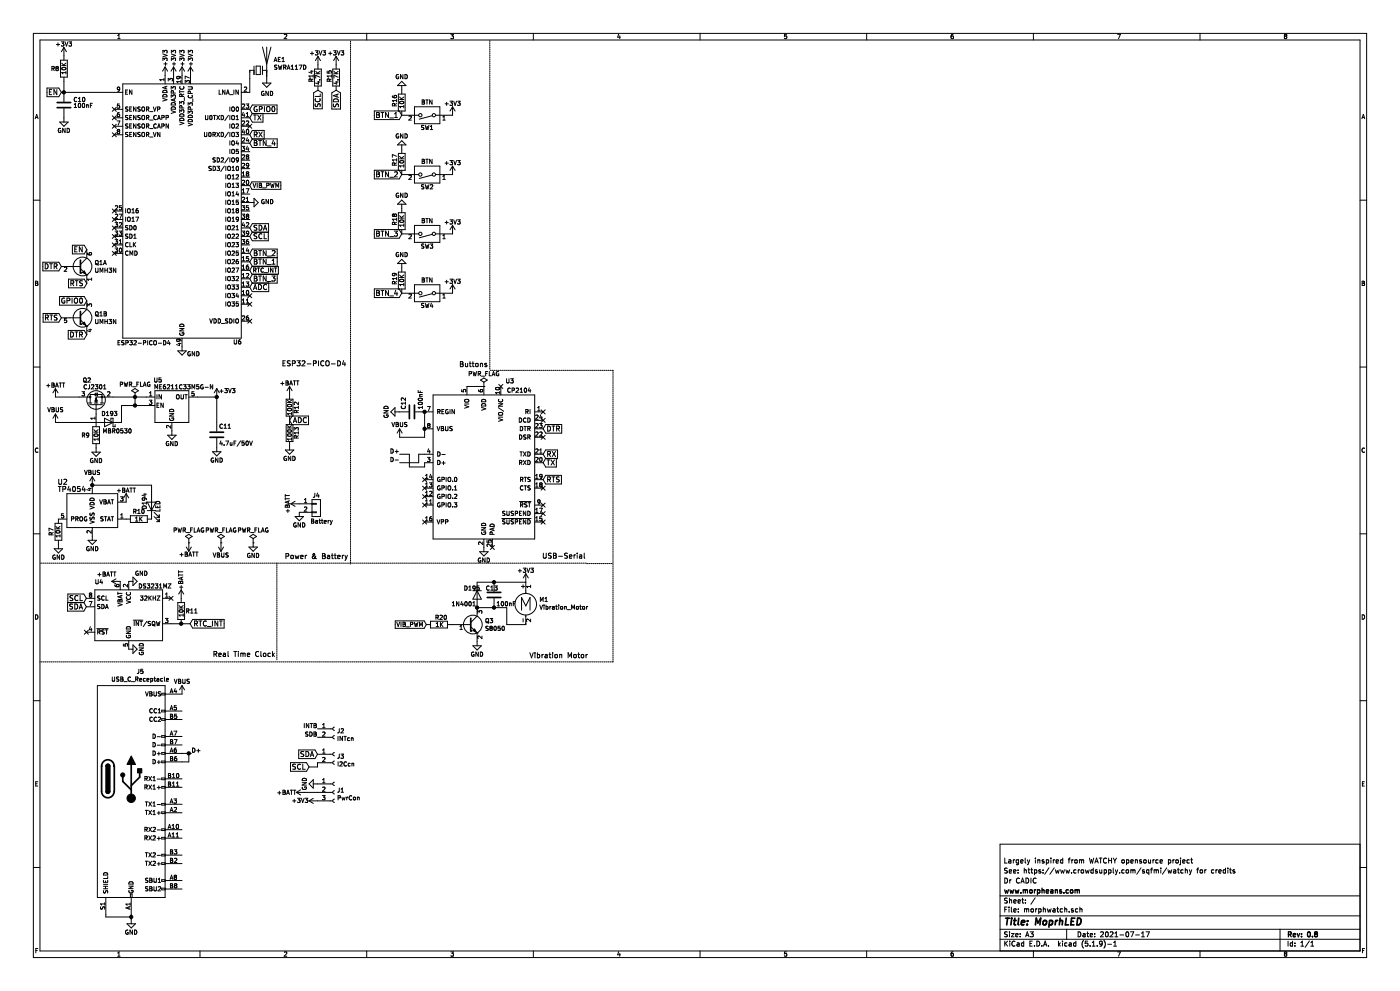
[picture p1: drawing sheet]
EESchema Schematic File Version 4
EELAYER 30 0
EELAYER END
$Descr A3 16535 11693
encoding utf-8
Sheet 1 1
Title "MoprhLED"
Date "2021-07-17"
Rev "0.8"
Comp "www.morpheans.com"
Comment1 "Dr CADIC"
Comment2 "See: https://www.crowdsupply.com/sqfmi/watchy for credits"
Comment3 "Largely inspired from WATCHY opensource project"
Comment4 ""
$EndDescr
$Comp
L power:GND #PWR036
U 1 1
P 2150 4090
F 0 "#PWR036" H 2150 3840 50  0001 C CNN
F 1 "GND" H 2285 4005 50  0000 C CNN
F 2 "" H 2150 4090 50  0001 C CNN
F 3 "" H 2150 4090 50  0001 C CNN
	1    2150 4090
	1    0    0    -1  
$EndComp
Text GLabel 2950 1390 2    60   Input ~ 0
TX
Text GLabel 2950 1590 2    60   Input ~ 0
RX
$Comp
L power:+3V3 #PWR01
U 1 1
P 755 660
F 0 "#PWR01" H 755 510 50  0001 C CNN
F 1 "+3V3" H 755 800 50  0000 C CNN
F 2 "" H 755 660 50  0001 C CNN
F 3 "" H 755 660 50  0001 C CNN
	1    755  660 
	1    0    0    -1  
$EndComp
$Comp
L Device:R R8
U 1 1
P 755 810
F 0 "R8" H 650 810 50  0000 C CNN
F 1 "10K" V 755 810 50  0000 C CNN
F 2 "Resistor_SMD:R_0603_1608Metric_Pad0.98x0.95mm_HandSolder" V 685 810 50  0001 C CNN
F 3 "" H 755 810 50  0001 C CNN
	1    755  810 
	1    0    0    -1  
$EndComp
Text GLabel 2950 2790 2    60   Input ~ 0
SCL
Text GLabel 2950 2690 2    60   Input ~ 0
SDA
Text GLabel 2950 1290 2    60   Input ~ 0
GPIO0
$Comp
L Device:C C10
U 1 1
P 755 1240
F 0 "C10" H 865 1305 50  0000 L CNN
F 1 "100nF" H 865 1235 50  0000 L CNN
F 2 "Capacitor_SMD:C_0603_1608Metric" H 793 1090 50  0001 C CNN
F 3 "" H 755 1240 50  0001 C CNN
	1    755  1240
	1    0    0    -1  
$EndComp
$Comp
L power:GND #PWR011
U 1 1
P 755 1390
F 0 "#PWR011" H 755 1140 50  0001 C CNN
F 1 "GND" H 755 1240 50  0000 C CNN
F 2 "" H 755 1390 50  0001 C CNN
F 3 "" H 755 1390 50  0001 C CNN
	1    755  1390
	1    0    0    -1  
$EndComp
$Comp
L Device:R R12
U 1 1
P 3420 4810
F 0 "R12" V 3500 4810 50  0000 C CNN
F 1 "100K" V 3420 4810 50  0000 C CNN
F 2 "Resistor_SMD:R_0603_1608Metric_Pad0.98x0.95mm_HandSolder" V 3350 4810 50  0001 C CNN
F 3 "" H 3420 4810 50  0001 C CNN
	1    3420 4810
	1    0    0    -1  
$EndComp
$Comp
L Device:R R13
U 1 1
P 3420 5110
F 0 "R13" V 3500 5110 50  0000 C CNN
F 1 "100K" V 3420 5110 50  0000 C CNN
F 2 "Resistor_SMD:R_0603_1608Metric_Pad0.98x0.95mm_HandSolder" V 3350 5110 50  0001 C CNN
F 3 "" H 3420 5110 50  0001 C CNN
	1    3420 5110
	1    0    0    -1  
$EndComp
Text GLabel 3420 4960 2    60   Input ~ 0
ADC
$Comp
L power:GND #PWR046
U 1 1
P 3420 5260
F 0 "#PWR046" H 3420 5010 50  0001 C CNN
F 1 "GND" H 3420 5110 50  0000 C CNN
F 2 "" H 3420 5260 50  0001 C CNN
F 3 "" H 3420 5260 50  0001 C CNN
	1    3420 5260
	1    0    0    -1  
$EndComp
$Comp
L power:+BATT #PWR037
U 1 1
P 3420 4660
F 0 "#PWR037" H 3420 4510 50  0001 C CNN
F 1 "+BATT" H 3420 4800 50  0000 C CNN
F 2 "" H 3420 4660 50  0001 C CNN
F 3 "" H 3420 4660 50  0001 C CNN
	1    3420 4660
	1    0    0    -1  
$EndComp
Text GLabel 725  3750 0    60   Input ~ 0
RTS
Text GLabel 1025 3950 0    60   Input ~ 0
DTR
Text GLabel 1025 3550 0    60   Input ~ 0
GPIO0
Text GLabel 1025 2945 0    60   Input ~ 0
EN
Text GLabel 1025 3345 0    60   Input ~ 0
RTS
Text GLabel 725  3145 0    60   Input ~ 0
DTR
$Comp
L power:+BATT #PWR038
U 1 1
P 655 4685
F 0 "#PWR038" H 655 4535 50  0001 C CNN
F 1 "+BATT" H 655 4825 50  0000 C CNN
F 2 "" H 655 4685 50  0001 C CNN
F 3 "" H 655 4685 50  0001 C CNN
	1    655  4685
	1    0    0    -1  
$EndComp
$Comp
L Transistor_FET:BSS83P Q2
U 1 1
P 1135 4785
F 0 "Q2" V 1430 4840 50  0000 L CNN
F 1 "CJ2301" V 1350 4655 50  0000 L CNN
F 2 "Package_TO_SOT_SMD:SOT-23" H 1335 4710 50  0001 L CIN
F 3 "" H 1135 4785 50  0001 L CNN
	1    1135 4785
	0    -1   -1   0   
$EndComp
$Comp
L power:VBUS #PWR043
U 1 1
P 655 4985
F 0 "#PWR043" H 655 4835 50  0001 C CNN
F 1 "VBUS" H 655 5135 50  0000 C CNN
F 2 "" H 655 4985 50  0001 C CNN
F 3 "" H 655 4985 50  0001 C CNN
	1    655  4985
	1    0    0    -1  
$EndComp
$Comp
L Device:R R9
U 1 1
P 1135 5135
F 0 "R9" H 1010 5135 50  0000 C CNN
F 1 "10K" V 1135 5135 50  0000 C CNN
F 2 "Resistor_SMD:R_0603_1608Metric_Pad0.98x0.95mm_HandSolder" V 1065 5135 50  0001 C CNN
F 3 "" H 1135 5135 50  0001 C CNN
	1    1135 5135
	1    0    0    -1  
$EndComp
$Comp
L power:GND #PWR048
U 1 1
P 1135 5285
F 0 "#PWR048" H 1135 5035 50  0001 C CNN
F 1 "GND" H 1135 5135 50  0000 C CNN
F 2 "" H 1135 5285 50  0001 C CNN
F 3 "" H 1135 5285 50  0001 C CNN
	1    1135 5285
	1    0    0    -1  
$EndComp
$Comp
L Device:D_Schottky D193
U 1 1
P 1285 4985
F 0 "D193" H 1275 4885 50  0000 C CNN
F 1 "MBR0530" H 1185 5090 50  0000 C CNN
F 2 "Diode_SMD:D_SOD-123" H 1285 4985 50  0001 C CNN
F 3 "" H 1285 4985 50  0001 C CNN
	1    1285 4985
	-1   0    0    1   
$EndComp
$Comp
L Regulator_Linear:TLV70033_SOT23-5 U5
U 1 1
P 2030 4785
F 0 "U5" H 1865 5085 50  0000 C CNN
F 1 "ME6211C33M5G-N" H 1815 5005 50  0000 L CNN
F 2 "Package_TO_SOT_SMD:SOT-23-5" H 2030 5110 50  0001 C CIN
F 3 "" H 2030 4835 50  0001 C CNN
	1    2030 4785
	1    0    0    -1  
$EndComp
$Comp
L Device:C C11
U 1 1
P 2560 5130
F 0 "C11" H 2585 5230 50  0000 L CNN
F 1 "4.7uF/50V" H 2585 5030 50  0000 L CNN
F 2 "Capacitor_SMD:C_0805_2012Metric" H 2598 4980 50  0001 C CNN
F 3 "" H 2560 5130 50  0001 C CNN
	1    2560 5130
	1    0    0    -1  
$EndComp
$Comp
L power:GND #PWR044
U 1 1
P 2030 5085
F 0 "#PWR044" H 2030 4835 50  0001 C CNN
F 1 "GND" H 2030 4935 50  0000 C CNN
F 2 "" H 2030 5085 50  0001 C CNN
F 3 "" H 2030 5085 50  0001 C CNN
	1    2030 5085
	1    0    0    -1  
$EndComp
$Comp
L power:+3V3 #PWR039
U 1 1
P 2560 4685
F 0 "#PWR039" H 2560 4535 50  0001 C CNN
F 1 "+3V3" H 2685 4760 50  0000 C CNN
F 2 "" H 2560 4685 50  0001 C CNN
F 3 "" H 2560 4685 50  0001 C CNN
	1    2560 4685
	1    0    0    -1  
$EndComp
$Comp
L power:GND #PWR047
U 1 1
P 2560 5280
F 0 "#PWR047" H 2560 5030 50  0001 C CNN
F 1 "GND" H 2560 5130 50  0000 C CNN
F 2 "" H 2560 5280 50  0001 C CNN
F 3 "" H 2560 5280 50  0001 C CNN
	1    2560 5280
	1    0    0    -1  
$EndComp
$Comp
L power:VBUS #PWR052
U 1 1
P 1090 5725
F 0 "#PWR052" H 1090 5575 50  0001 C CNN
F 1 "VBUS" H 1090 5875 50  0000 C CNN
F 2 "" H 1090 5725 50  0001 C CNN
F 3 "" H 1090 5725 50  0001 C CNN
	1    1090 5725
	1    0    0    -1  
$EndComp
$Comp
L Device:R R10
U 1 1
P 1640 6125
F 0 "R10" V 1550 6125 50  0000 C CNN
F 1 "1K" V 1640 6125 50  0000 C CNN
F 2 "Resistor_SMD:R_0603_1608Metric_Pad0.98x0.95mm_HandSolder" V 1570 6125 50  0001 C CNN
F 3 "" H 1640 6125 50  0001 C CNN
	1    1640 6125
	0    1    1    0   
$EndComp
$Comp
L Device:R R7
U 1 1
P 690 6275
F 0 "R7" V 770 6275 50  0000 C CNN
F 1 "10K" V 690 6275 50  0000 C CNN
F 2 "Resistor_SMD:R_0603_1608Metric_Pad0.98x0.95mm_HandSolder" V 620 6275 50  0001 C CNN
F 3 "" H 690 6275 50  0001 C CNN
	1    690  6275
	-1   0    0    1   
$EndComp
$Comp
L power:GND #PWR055
U 1 1
P 690 6425
F 0 "#PWR055" H 690 6175 50  0001 C CNN
F 1 "GND" H 690 6275 50  0000 C CNN
F 2 "" H 690 6425 50  0001 C CNN
F 3 "" H 690 6425 50  0001 C CNN
	1    690  6425
	1    0    0    -1  
$EndComp
$Comp
L power:+BATT #PWR053
U 1 1
P 1490 5925
F 0 "#PWR053" H 1490 5775 50  0001 C CNN
F 1 "+BATT" H 1490 6065 50  0000 C CNN
F 2 "" H 1490 5925 50  0001 C CNN
F 3 "" H 1490 5925 50  0001 C CNN
	1    1490 5925
	1    0    0    -1  
$EndComp
$Comp
L Connector_Generic:Conn_01x02 J4
U 1 1
P 3735 5945
F 0 "J4" H 3735 6045 50  0000 C CNN
F 1 "Battery" H 3800 5740 50  0000 C CNN
F 2 "27sharp:1.25T-2PWT (Molex 532610271)" H 3735 5945 50  0001 C CNN
F 3 "" H 3735 5945 50  0001 C CNN
	1    3735 5945
	1    0    0    -1  
$EndComp
$Comp
L power:+BATT #PWR054
U 1 1
P 3535 5945
F 0 "#PWR054" H 3535 5795 50  0001 C CNN
F 1 "+BATT" H 3535 6085 50  0000 C CNN
F 2 "" H 3535 5945 50  0001 C CNN
F 3 "" H 3535 5945 50  0001 C CNN
	1    3535 5945
	0    -1   -1   0   
$EndComp
$Comp
L power:GND #PWR056
U 1 1
P 3535 6045
F 0 "#PWR056" H 3535 5795 50  0001 C CNN
F 1 "GND" H 3535 5895 50  0000 C CNN
F 2 "" H 3535 6045 50  0001 C CNN
F 3 "" H 3535 6045 50  0001 C CNN
	1    3535 6045
	1    0    0    -1  
$EndComp
$Comp
L power:VBUS #PWR045
U 1 1
P 4720 5160
F 0 "#PWR045" H 4720 5010 50  0001 C CNN
F 1 "VBUS" H 4720 5310 50  0000 C CNN
F 2 "" H 4720 5160 50  0001 C CNN
F 3 "" H 4720 5160 50  0001 C CNN
	1    4720 5160
	1    0    0    -1  
$EndComp
$Comp
L power:GND #PWR050
U 1 1
P 1550 10850
F 0 "#PWR050" H 1550 10600 50  0001 C CNN
F 1 "GND" H 1550 10700 50  0000 C CNN
F 2 "" H 1550 10850 50  0001 C CNN
F 3 "" H 1550 10850 50  0001 C CNN
	1    1550 10850
	1    0    0    -1  
$EndComp
$Comp
L Interface_USB:CP2104 U3
U 1 1
P 5715 5460
F 0 "U3" H 6075 6425 50  0000 R CNN
F 1 "CP2104" H 6280 6315 50  0000 R CNN
F 2 "Package_DFN_QFN:QFN-24-1EP_4x4mm_P0.5mm_EP2.7x2.7mm" H 5865 4510 50  0001 L CNN
F 3 "" H 5165 6710 50  0001 C CNN
	1    5715 5460
	1    0    0    -1  
$EndComp
Text GLabel 6415 5460 2    60   Input ~ 0
TX
Text GLabel 6415 5360 2    60   Input ~ 0
RX
Text GLabel 6415 5060 2    60   Input ~ 0
DTR
Text GLabel 6415 5660 2    60   Input ~ 0
RTS
$Comp
L Device:C C12
U 1 1
P 4865 4860
F 0 "C12" H 4890 4960 50  0000 L CNN
F 1 "100nF" H 4890 4760 50  0000 L CNN
F 2 "Capacitor_SMD:C_0603_1608Metric" H 4903 4710 50  0001 C CNN
F 3 "" H 4865 4860 50  0001 C CNN
	1    4865 4860
	0    -1   -1   0   
$EndComp
$Comp
L power:GND #PWR042
U 1 1
P 4715 4860
F 0 "#PWR042" H 4715 4610 50  0001 C CNN
F 1 "GND" H 4715 4710 50  0000 C CNN
F 2 "" H 4715 4860 50  0001 C CNN
F 3 "" H 4715 4860 50  0001 C CNN
	1    4715 4860
	0    1    1    0   
$EndComp
$Comp
L power:GND #PWR060
U 1 1
P 5715 6460
F 0 "#PWR060" H 5715 6210 50  0001 C CNN
F 1 "GND" H 5715 6310 50  0000 C CNN
F 2 "" H 5715 6460 50  0001 C CNN
F 3 "" H 5715 6460 50  0001 C CNN
	1    5715 6460
	1    0    0    -1  
$EndComp
NoConn ~ 5015 5660
NoConn ~ 5015 5760
NoConn ~ 5015 5860
NoConn ~ 5015 5960
NoConn ~ 5015 6160
NoConn ~ 6415 4860
NoConn ~ 6415 4960
NoConn ~ 6415 5160
NoConn ~ 6415 5760
NoConn ~ 6415 5960
NoConn ~ 6415 6060
NoConn ~ 6415 6160
NoConn ~ 5915 4560
Text GLabel 2245 7360 2    60   Input ~ 0
RTC_INT
Text GLabel 1020 7160 0    60   Input ~ 0
SDA
Text Notes 3325 4330 0    60   ~ 0
ESP32-PICO-D4
Text Notes 3360 6605 0    60   ~ 0
Power & Battery
Text Notes 2510 7760 0    60   ~ 0
Real Time Clock
Text Notes 6400 6600 0    60   ~ 0
USB-Serial
Wire Wire Line
	5015 5160 4720 5160
Wire Wire Line
	5015 5510 5015 5460
Wire Wire Line
	4835 5510 5015 5510
Wire Wire Line
	4835 5360 4835 5510
Wire Wire Line
	4720 5360 4835 5360
Wire Wire Line
	4945 5360 5015 5360
Wire Wire Line
	4945 5460 4945 5360
Wire Wire Line
	4720 5460 4945 5460
Wire Notes Line
	480  6645 6935 6645
Connection ~ 1595 4785
Connection ~ 1595 4685
Wire Wire Line
	1435 4785 1595 4785
Wire Wire Line
	1595 4685 1595 4785
Wire Wire Line
	1435 4985 1435 4785
Wire Wire Line
	1335 4685 1595 4685
Wire Wire Line
	1135 4985 655  4985
Wire Wire Line
	655  4685 935  4685
Wire Notes Line
	4140 485  4140 6655
Text GLabel 4745 1360 0    60   Input ~ 0
BTN_1
Text GLabel 4745 2060 0    60   Input ~ 0
BTN_2
Text GLabel 4745 2760 0    60   Input ~ 0
BTN_3
$Comp
L power:GND #PWR09
U 1 1
P 4745 1060
F 0 "#PWR09" H 4745 810 50  0001 C CNN
F 1 "GND" H 4745 910 50  0000 C CNN
F 2 "" H 4745 1060 50  0001 C CNN
F 3 "" H 4745 1060 50  0001 C CNN
	1    4745 1060
	-1   0    0    1   
$EndComp
Text Notes 5420 4340 0    60   ~ 0
Buttons
$Comp
L power:PWR_FLAG #FLG01
U 1 1
P 5715 4560
F 0 "#FLG01" H 5715 4635 50  0001 C CNN
F 1 "PWR_FLAG" H 5715 4710 50  0000 C CNN
F 2 "" H 5715 4560 50  0001 C CNN
F 3 "" H 5715 4560 50  0001 C CNN
	1    5715 4560
	1    0    0    -1  
$EndComp
$Comp
L power:PWR_FLAG #FLG02
U 1 1
P 1595 4685
F 0 "#FLG02" H 1595 4760 50  0001 C CNN
F 1 "PWR_FLAG" H 1595 4835 50  0000 C CNN
F 2 "" H 1595 4685 50  0001 C CNN
F 3 "" H 1595 4685 50  0001 C CNN
	1    1595 4685
	1    0    0    -1  
$EndComp
NoConn ~ 5815 6460
Wire Wire Line
	1595 4785 1730 4785
Wire Wire Line
	1595 4685 1730 4685
Text GLabel 4745 3460 0    60   Input ~ 0
BTN_4
Text GLabel 1020 7060 0    60   Input ~ 0
SCL
$Comp
L power:GND #PWR064
U 1 1
P 1520 7660
F 0 "#PWR064" H 1520 7410 50  0001 C CNN
F 1 "GND" H 1520 7510 50  0000 C CNN
F 2 "" H 1520 7660 50  0001 C CNN
F 3 "" H 1520 7660 50  0001 C CNN
	1    1520 7660
	0    -1   -1   0   
$EndComp
$Comp
L power:+BATT #PWR061
U 1 1
P 1420 6860
F 0 "#PWR061" H 1420 6710 50  0001 C CNN
F 1 "+BATT" V 1500 7020 50  0000 C CNN
F 2 "" H 1420 6860 50  0001 C CNN
F 3 "" H 1420 6860 50  0001 C CNN
	1    1420 6860
	0    -1   -1   0   
$EndComp
$Comp
L Device:R R16
U 1 1
P 4745 1210
F 0 "R16" V 4660 1155 50  0000 L CNN
F 1 "10K" V 4745 1135 50  0000 L CNN
F 2 "Resistor_SMD:R_0603_1608Metric_Pad0.98x0.95mm_HandSolder" V 4675 1210 50  0001 C CNN
F 3 "~" H 4745 1210 50  0001 C CNN
	1    4745 1210
	1    0    0    -1  
$EndComp
$Comp
L Switch:SW_DIP_x01 SW2
U 1 1
P 5045 2060
F 0 "SW2" H 5045 2210 50  0000 C CNN
F 1 "BTN" H 5045 1910 50  0000 C CNN
F 2 "morphwatch:K2-1114SA-A4SW-06" H 5045 2060 50  0001 C CNN
F 3 "" H 5045 2060 50  0001 C CNN
	1    5045 2060
	-1   0    0    1   
$EndComp
$Comp
L power:GND #PWR015
U 1 1
P 4745 1760
F 0 "#PWR015" H 4745 1510 50  0001 C CNN
F 1 "GND" H 4745 1610 50  0000 C CNN
F 2 "" H 4745 1760 50  0001 C CNN
F 3 "" H 4745 1760 50  0001 C CNN
	1    4745 1760
	-1   0    0    1   
$EndComp
$Comp
L Device:R R17
U 1 1
P 4745 1910
F 0 "R17" V 4660 1855 50  0000 L CNN
F 1 "10K" V 4745 1835 50  0000 L CNN
F 2 "Resistor_SMD:R_0603_1608Metric_Pad0.98x0.95mm_HandSolder" V 4675 1910 50  0001 C CNN
F 3 "~" H 4745 1910 50  0001 C CNN
	1    4745 1910
	1    0    0    -1  
$EndComp
$Comp
L power:+3V3 #PWR017
U 1 1
P 5345 2060
F 0 "#PWR017" H 5345 1910 50  0001 C CNN
F 1 "+3V3" H 5345 2200 50  0000 C CNN
F 2 "" H 5345 2060 50  0001 C CNN
F 3 "" H 5345 2060 50  0001 C CNN
	1    5345 2060
	1    0    0    -1  
$EndComp
$Comp
L Switch:SW_DIP_x01 SW3
U 1 1
P 5045 2760
F 0 "SW3" H 5045 2910 50  0000 C CNN
F 1 "BTN" H 5045 2610 50  0000 C CNN
F 2 "morphwatch:K2-1114SA-A4SW-06" H 5045 2760 50  0001 C CNN
F 3 "" H 5045 2760 50  0001 C CNN
	1    5045 2760
	-1   0    0    1   
$EndComp
$Comp
L power:GND #PWR022
U 1 1
P 4745 2460
F 0 "#PWR022" H 4745 2210 50  0001 C CNN
F 1 "GND" H 4745 2310 50  0000 C CNN
F 2 "" H 4745 2460 50  0001 C CNN
F 3 "" H 4745 2460 50  0001 C CNN
	1    4745 2460
	-1   0    0    1   
$EndComp
$Comp
L Device:R R18
U 1 1
P 4745 2610
F 0 "R18" V 4660 2555 50  0000 L CNN
F 1 "10K" V 4745 2535 50  0000 L CNN
F 2 "Resistor_SMD:R_0603_1608Metric_Pad0.98x0.95mm_HandSolder" V 4675 2610 50  0001 C CNN
F 3 "~" H 4745 2610 50  0001 C CNN
	1    4745 2610
	1    0    0    -1  
$EndComp
$Comp
L power:+3V3 #PWR027
U 1 1
P 5345 2760
F 0 "#PWR027" H 5345 2610 50  0001 C CNN
F 1 "+3V3" H 5345 2900 50  0000 C CNN
F 2 "" H 5345 2760 50  0001 C CNN
F 3 "" H 5345 2760 50  0001 C CNN
	1    5345 2760
	1    0    0    -1  
$EndComp
$Comp
L Switch:SW_DIP_x01 SW4
U 1 1
P 5045 3460
F 0 "SW4" H 5045 3610 50  0000 C CNN
F 1 "BTN" H 5045 3310 50  0000 C CNN
F 2 "morphwatch:K2-1114SA-A4SW-06" H 5045 3460 50  0001 C CNN
F 3 "" H 5045 3460 50  0001 C CNN
	1    5045 3460
	-1   0    0    1   
$EndComp
$Comp
L power:GND #PWR033
U 1 1
P 4745 3160
F 0 "#PWR033" H 4745 2910 50  0001 C CNN
F 1 "GND" H 4745 3010 50  0000 C CNN
F 2 "" H 4745 3160 50  0001 C CNN
F 3 "" H 4745 3160 50  0001 C CNN
	1    4745 3160
	-1   0    0    1   
$EndComp
$Comp
L Device:R R19
U 1 1
P 4745 3310
F 0 "R19" V 4660 3255 50  0000 L CNN
F 1 "10K" V 4745 3235 50  0000 L CNN
F 2 "Resistor_SMD:R_0603_1608Metric_Pad0.98x0.95mm_HandSolder" V 4675 3310 50  0001 C CNN
F 3 "~" H 4745 3310 50  0001 C CNN
	1    4745 3310
	1    0    0    -1  
$EndComp
$Comp
L power:+3V3 #PWR035
U 1 1
P 5345 3460
F 0 "#PWR035" H 5345 3310 50  0001 C CNN
F 1 "+3V3" H 5345 3600 50  0000 C CNN
F 2 "" H 5345 3460 50  0001 C CNN
F 3 "" H 5345 3460 50  0001 C CNN
	1    5345 3460
	1    0    0    -1  
$EndComp
$Comp
L Device:R R14
U 1 1
P 3755 915
F 0 "R14" V 3675 855 50  0000 L CNN
F 1 "4.7K" V 3755 825 50  0000 L CNN
F 2 "Resistor_SMD:R_0603_1608Metric_Pad0.98x0.95mm_HandSolder" V 3685 915 50  0001 C CNN
F 3 "~" H 3755 915 50  0001 C CNN
	1    3755 915 
	1    0    0    -1  
$EndComp
$Comp
L power:+3V3 #PWR02
U 1 1
P 3755 765
F 0 "#PWR02" H 3755 615 50  0001 C CNN
F 1 "+3V3" H 3755 905 50  0000 C CNN
F 2 "" H 3755 765 50  0001 C CNN
F 3 "" H 3755 765 50  0001 C CNN
	1    3755 765 
	1    0    0    -1  
$EndComp
$Comp
L Device:R R15
U 1 1
P 3970 915
F 0 "R15" V 3890 855 50  0000 L CNN
F 1 "4.7K" V 3970 825 50  0000 L CNN
F 2 "Resistor_SMD:R_0603_1608Metric_Pad0.98x0.95mm_HandSolder" V 3900 915 50  0001 C CNN
F 3 "~" H 3970 915 50  0001 C CNN
	1    3970 915 
	1    0    0    -1  
$EndComp
$Comp
L power:+3V3 #PWR03
U 1 1
P 3970 765
F 0 "#PWR03" H 3970 615 50  0001 C CNN
F 1 "+3V3" H 3970 905 50  0000 C CNN
F 2 "" H 3970 765 50  0001 C CNN
F 3 "" H 3970 765 50  0001 C CNN
	1    3970 765 
	1    0    0    -1  
$EndComp
$Comp
L power:+3V3 #PWR05
U 1 1
P 2050 890
F 0 "#PWR05" H 2050 740 50  0001 C CNN
F 1 "+3V3" V 2050 1095 50  0000 C CNN
F 2 "" H 2050 890 50  0001 C CNN
F 3 "" H 2050 890 50  0001 C CNN
	1    2050 890 
	1    0    0    -1  
$EndComp
Text GLabel 3755 1065 3    60   Input ~ 0
SCL
Text GLabel 3970 1065 3    60   Input ~ 0
SDA
$Comp
L Device:Q_NPN_BEC Q3
U 1 1
P 5535 7370
F 0 "Q3" H 5726 7416 50  0000 L CNN
F 1 "S8050" H 5726 7325 50  0000 L CNN
F 2 "Package_TO_SOT_SMD:SOT-23" H 5735 7470 50  0001 C CNN
F 3 "~" H 5535 7370 50  0001 C CNN
	1    5535 7370
	1    0    0    -1  
$EndComp
$Comp
L Device:R R20
U 1 1
P 5185 7370
F 0 "R20" V 5100 7320 50  0000 L CNN
F 1 "1K" V 5185 7325 50  0000 L CNN
F 2 "Resistor_SMD:R_0603_1608Metric_Pad0.98x0.95mm_HandSolder" V 5115 7370 50  0001 C CNN
F 3 "~" H 5185 7370 50  0001 C CNN
	1    5185 7370
	0    1    1    0   
$EndComp
Text GLabel 5035 7370 0    50   Input ~ 0
VIB_PWM
$Comp
L power:GND #PWR063
U 1 1
P 5635 7570
F 0 "#PWR063" H 5635 7320 50  0001 C CNN
F 1 "GND" H 5635 7420 50  0000 C CNN
F 2 "" H 5635 7570 50  0001 C CNN
F 3 "" H 5635 7570 50  0001 C CNN
	1    5635 7570
	1    0    0    -1  
$EndComp
$Comp
L Diode:1N4001 D195
U 1 1
P 5635 7020
F 0 "D195" V 5555 6860 50  0000 L CNN
F 1 "1N4001" V 5740 6715 50  0000 L CNN
F 2 "Diode_SMD:D_SOD-123F" H 5635 6845 50  0001 C CNN
F 3 "http://www.vishay.com/docs/88503/1n4001.pdf" H 5635 7020 50  0001 C CNN
	1    5635 7020
	0    1    1    0   
$EndComp
$Comp
L Motor:Motor_DC M1
U 1 1
P 6210 7070
F 0 "M1" H 6368 7066 50  0000 L CNN
F 1 "Vibration_Motor" H 6368 6975 50  0000 L CNN
F 2 "Connector_PinHeader_2.00mm:PinHeader_1x02_P2.00mm_Vertical" H 6210 6980 50  0001 C CNN
F 3 "~" H 6210 6980 50  0001 C CNN
	1    6210 7070
	1    0    0    -1  
$EndComp
Wire Wire Line
	5635 6870 5835 6870
Connection ~ 5835 6870
Wire Wire Line
	5835 7170 5635 7170
Connection ~ 5635 7170
Wire Wire Line
	5835 6870 6210 6870
Wire Wire Line
	5835 7170 5985 7170
Wire Wire Line
	5985 7170 5985 7370
Wire Wire Line
	5985 7370 6210 7370
Connection ~ 5835 7170
$Comp
L power:+3V3 #PWR062
U 1 1
P 6210 6870
F 0 "#PWR062" H 6210 6720 50  0001 C CNN
F 1 "+3V3" H 6210 7010 50  0000 C CNN
F 2 "" H 6210 6870 50  0001 C CNN
F 3 "" H 6210 6870 50  0001 C CNN
	1    6210 6870
	1    0    0    -1  
$EndComp
Text Notes 6250 7775 0    60   ~ 0
Vibration Motor
Wire Notes Line
	3270 6645 3270 7795
$Comp
L Device:LED D194
U 1 1
P 1790 5975
F 0 "D194" H 1850 6060 50  0000 C CNN
F 1 "LED" H 1790 5900 50  0000 C CNN
F 2 "Diode_SMD:D_0603_1608Metric" H 1790 5975 50  0001 C CNN
F 3 "" H 1790 5975 50  0001 C CNN
	1    1790 5975
	0    -1   -1   0   
$EndComp
Wire Wire Line
	2560 4685 2560 4980
$Comp
L RF_Module:ESP32-PICO-D4 U6
U 1 1
P 2150 2490
F 0 "U6" H 2805 945 50  0000 C CNN
F 1 "ESP32-PICO-D4" H 1700 935 50  0000 C CNN
F 2 "Package_DFN_QFN:QFN-48-1EP_7x7mm_P0.5mm_EP5.3x5.3mm" H 2150 790 50  0001 C CNN
F 3 "https://www.espressif.com/sites/default/files/documentation/esp32-pico-d4_datasheet_en.pdf" H 2400 1490 50  0001 C CNN
	1    2150 2490
	1    0    0    -1  
$EndComp
Text GLabel 725  1090 0    60   Input ~ 0
EN
Wire Wire Line
	755  960  755  1090
Wire Wire Line
	725  1090 755  1090
Connection ~ 755  1090
Wire Wire Line
	755  1090 1350 1090
NoConn ~ 1350 2690
NoConn ~ 1350 2790
NoConn ~ 1350 2890
NoConn ~ 1350 2990
$Comp
L power:+3V3 #PWR04
U 1 1
P 1950 890
F 0 "#PWR04" H 1950 740 50  0001 C CNN
F 1 "+3V3" V 1950 1095 50  0000 C CNN
F 2 "" H 1950 890 50  0001 C CNN
F 3 "" H 1950 890 50  0001 C CNN
	1    1950 890 
	1    0    0    -1  
$EndComp
$Comp
L power:+3V3 #PWR06
U 1 1
P 2150 890
F 0 "#PWR06" H 2150 740 50  0001 C CNN
F 1 "+3V3" V 2150 1095 50  0000 C CNN
F 2 "" H 2150 890 50  0001 C CNN
F 3 "" H 2150 890 50  0001 C CNN
	1    2150 890 
	1    0    0    -1  
$EndComp
$Comp
L power:+3V3 #PWR07
U 1 1
P 2250 890
F 0 "#PWR07" H 2250 740 50  0001 C CNN
F 1 "+3V3" V 2250 1095 50  0000 C CNN
F 2 "" H 2250 890 50  0001 C CNN
F 3 "" H 2250 890 50  0001 C CNN
	1    2250 890 
	1    0    0    -1  
$EndComp
$Comp
L Device:Antenna_Chip AE1
U 1 1
P 3050 830
F 0 "AE1" H 3230 957 50  0000 L CNN
F 1 "SWRA117D" H 3230 866 50  0000 L CNN
F 2 "morphwatch:SWRA117D" H 2950 1005 50  0001 C CNN
F 3 "~" H 2950 1005 50  0001 C CNN
	1    3050 830 
	1    0    0    -1  
$EndComp
$Comp
L power:GND #PWR08
U 1 1
P 3150 930
F 0 "#PWR08" H 3150 680 50  0001 C CNN
F 1 "GND" H 3155 757 50  0000 C CNN
F 2 "" H 3150 930 50  0001 C CNN
F 3 "" H 3150 930 50  0001 C CNN
	1    3150 930 
	1    0    0    -1  
$EndComp
Wire Wire Line
	2330 4685 2560 4685
NoConn ~ 2950 3790
Wire Wire Line
	2950 1090 2950 930 
$Comp
L power:GND #PWR020
U 1 1
P 2950 2390
F 0 "#PWR020" H 2950 2140 50  0001 C CNN
F 1 "GND" V 2955 2262 50  0000 R CNN
F 2 "" H 2950 2390 50  0001 C CNN
F 3 "" H 2950 2390 50  0001 C CNN
	1    2950 2390
	0    -1   -1   0   
$EndComp
NoConn ~ 1020 7460
NoConn ~ 2020 7060
Wire Wire Line
	5515 4560 5715 4560
Wire Notes Line
	5785 480  5785 4365
$Comp
L Device:C C13
U 1 1
P 5835 7020
F 0 "C13" H 5735 7100 50  0000 L CNN
F 1 "100nF" H 5860 6915 50  0000 L CNN
F 2 "Capacitor_SMD:C_0603_1608Metric" H 5873 6870 50  0001 C CNN
F 3 "~" H 5835 7020 50  0001 C CNN
	1    5835 7020
	1    0    0    -1  
$EndComp
NoConn ~ 1350 2490
NoConn ~ 1350 2590
Text GLabel 2950 2190 2    50   Input ~ 0
VIB_PWM
NoConn ~ 2950 1490
$Comp
L Device:Q_DUAL_NPN_NPN_E1B1C2E2B2C1 Q1
U 2 1
P 925 3750
F 0 "Q1" H 1115 3796 50  0000 L CNN
F 1 "UMH3N" H 1115 3705 50  0000 L CNN
F 2 "Package_TO_SOT_SMD:SOT-363_SC-70-6" H 1125 3850 50  0001 C CNN
F 3 "~" H 925 3750 50  0001 C CNN
	2    925  3750
	1    0    0    -1  
$EndComp
$Comp
L Device:Q_DUAL_NPN_NPN_E1B1C2E2B2C1 Q1
U 1 1
P 925 3145
F 0 "Q1" H 1115 3191 50  0000 L CNN
F 1 "UMH3N" H 1115 3100 50  0000 L CNN
F 2 "Package_TO_SOT_SMD:SOT-363_SC-70-6" H 1125 3245 50  0001 C CNN
F 3 "~" H 925 3145 50  0001 C CNN
	1    925  3145
	1    0    0    -1  
$EndComp
NoConn ~ 1350 1290
NoConn ~ 1350 1390
NoConn ~ 1350 1490
NoConn ~ 1350 1590
NoConn ~ 2950 3590
NoConn ~ 2950 3490
Text GLabel 2950 1690 2    60   Input ~ 0
BTN_4
Text GLabel 2950 3290 2    60   Input ~ 0
BTN_3
Text GLabel 2950 3190 2    50   Input ~ 0
RTC_INT
Text GLabel 2950 3090 2    60   Input ~ 0
BTN_1
Text GLabel 2950 2990 2    60   Input ~ 0
BTN_2
Text GLabel 2950 3390 2    60   Input ~ 0
ADC
$Comp
L Timer_RTC:DS3231MZ U4
U 1 1
P 1520 7260
F 0 "U4" H 1170 7655 50  0000 C CNN
F 1 "DS3231MZ" H 1830 7605 50  0000 C CNN
F 2 "Package_SO:SOIC-8-1EP_3.9x4.9mm_P1.27mm_EP2.41x3.3mm" H 1520 6760 50  0001 C CNN
F 3 "http://datasheets.maximintegrated.com/en/ds/DS3231M.pdf" H 1520 6660 50  0001 C CNN
	1    1520 7260
	1    0    0    -1  
$EndComp
$Comp
L power:GND #PWR0112
U 1 1
P 1520 6860
F 0 "#PWR0112" H 1520 6610 50  0001 C CNN
F 1 "GND" V 1610 6710 50  0000 C CNN
F 2 "" H 1520 6860 50  0001 C CNN
F 3 "" H 1520 6860 50  0001 C CNN
	1    1520 6860
	0    -1   -1   0   
$EndComp
$Comp
L Device:R R11
U 1 1
P 2140 7210
F 0 "R11" H 2190 7210 50  0000 L CNN
F 1 "10K" V 2140 7135 50  0000 L CNN
F 2 "Resistor_SMD:R_0603_1608Metric_Pad0.98x0.95mm_HandSolder" V 2070 7210 50  0001 C CNN
F 3 "~" H 2140 7210 50  0001 C CNN
	1    2140 7210
	1    0    0    -1  
$EndComp
Wire Wire Line
	2020 7360 2140 7360
Wire Wire Line
	2140 7360 2245 7360
Connection ~ 2140 7360
$Comp
L power:+BATT #PWR0113
U 1 1
P 2140 7060
F 0 "#PWR0113" H 2140 6910 50  0001 C CNN
F 1 "+BATT" V 2135 7275 50  0000 C CNN
F 2 "" H 2140 7060 50  0001 C CNN
F 3 "" H 2140 7060 50  0001 C CNN
	1    2140 7060
	1    0    0    -1  
$EndComp
Connection ~ 2560 4685
$Comp
L power:+3V3 #PWR010
U 1 1
P 5345 1360
F 0 "#PWR010" H 5345 1210 50  0001 C CNN
F 1 "+3V3" H 5345 1500 50  0000 C CNN
F 2 "" H 5345 1360 50  0001 C CNN
F 3 "" H 5345 1360 50  0001 C CNN
	1    5345 1360
	1    0    0    -1  
$EndComp
$Comp
L Switch:SW_DIP_x01 SW1
U 1 1
P 5045 1360
F 0 "SW1" H 5045 1510 50  0000 C CNN
F 1 "BTN" H 5045 1210 50  0000 C CNN
F 2 "morphwatch:K2-1114SA-A4SW-06" H 5045 1360 50  0001 C CNN
F 3 "" H 5045 1360 50  0001 C CNN
	1    5045 1360
	-1   0    0    1   
$EndComp
$Comp
L power:GND #PWR057
U 1 1
P 1090 6325
F 0 "#PWR057" H 1090 6075 50  0001 C CNN
F 1 "GND" H 1090 6175 50  0000 C CNN
F 2 "" H 1090 6325 50  0001 C CNN
F 3 "" H 1090 6325 50  0001 C CNN
	1    1090 6325
	1    0    0    -1  
$EndComp
$Comp
L Battery_Management:MCP73831-2-OT U2
U 1 1
P 1090 6025
F 0 "U2" H 740 6365 60  0000 C CNN
F 1 "TP4054" H 850 6280 60  0000 C CNN
F 2 "Package_TO_SOT_SMD:SOT-23-5" H 940 5850 60  0001 C CNN
F 3 "" H 940 5850 60  0001 C CNN
	1    1090 6025
	1    0    0    -1  
$EndComp
Wire Wire Line
	1090 5725 1790 5725
Wire Wire Line
	1790 5725 1790 5825
Connection ~ 1090 5725
$Comp
L power:+BATT #PWR0114
U 1 1
P 2230 6405
F 0 "#PWR0114" H 2230 6255 50  0001 C CNN
F 1 "+BATT" H 2230 6545 50  0000 C CNN
F 2 "" H 2230 6405 50  0001 C CNN
F 3 "" H 2230 6405 50  0001 C CNN
	1    2230 6405
	-1   0    0    1   
$EndComp
$Comp
L power:PWR_FLAG #FLG0103
U 1 1
P 2230 6405
F 0 "#FLG0103" H 2230 6480 50  0001 C CNN
F 1 "PWR_FLAG" H 2230 6555 50  0000 C CNN
F 2 "" H 2230 6405 50  0001 C CNN
F 3 "" H 2230 6405 50  0001 C CNN
	1    2230 6405
	1    0    0    -1  
$EndComp
Wire Wire Line
	5015 5160 5015 5060
Wire Wire Line
	5015 5060 5015 4860
Connection ~ 5015 5060
Connection ~ 5015 4860
$Comp
L power:PWR_FLAG #FLG0101
U 1 1
P 2610 6405
F 0 "#FLG0101" H 2610 6480 50  0001 C CNN
F 1 "PWR_FLAG" H 2610 6555 50  0000 C CNN
F 2 "" H 2610 6405 50  0001 C CNN
F 3 "" H 2610 6405 50  0001 C CNN
	1    2610 6405
	1    0    0    -1  
$EndComp
$Comp
L power:VBUS #PWR0115
U 1 1
P 2610 6405
F 0 "#PWR0115" H 2610 6255 50  0001 C CNN
F 1 "VBUS" H 2610 6555 50  0000 C CNN
F 2 "" H 2610 6405 50  0001 C CNN
F 3 "" H 2610 6405 50  0001 C CNN
	1    2610 6405
	-1   0    0    1   
$EndComp
$Comp
L power:PWR_FLAG #FLG0102
U 1 1
P 2990 6405
F 0 "#FLG0102" H 2990 6480 50  0001 C CNN
F 1 "PWR_FLAG" H 2990 6555 50  0000 C CNN
F 2 "" H 2990 6405 50  0001 C CNN
F 3 "" H 2990 6405 50  0001 C CNN
	1    2990 6405
	1    0    0    -1  
$EndComp
$Comp
L power:GND #PWR0116
U 1 1
P 2990 6405
F 0 "#PWR0116" H 2990 6155 50  0001 C CNN
F 1 "GND" H 2990 6255 50  0000 C CNN
F 2 "" H 2990 6405 50  0001 C CNN
F 3 "" H 2990 6405 50  0001 C CNN
	1    2990 6405
	1    0    0    -1  
$EndComp
Wire Notes Line
	6930 6650 7240 6650
Wire Notes Line
	7240 7810 470  7810
Wire Notes Line
	7240 4370 5790 4370
Wire Notes Line
	7240 4370 7240 7810
$Comp
L power:VBUS #PWR0117
U 1 1
P 2150 8190
F 0 "#PWR0117" H 2150 8040 50  0001 C CNN
F 1 "VBUS" H 2150 8340 50  0000 C CNN
F 2 "" H 2150 8190 50  0001 C CNN
F 3 "" H 2150 8190 50  0001 C CNN
	1    2150 8190
	1    0    0    -1  
$EndComp
Text Label 4720 5360 2    50   ~ 0
D+
Text Label 2260 8890 0    50   ~ 0
D+
Wire Wire Line
	2150 8890 2230 8890
Wire Wire Line
	2230 8890 2230 8990
Wire Wire Line
	2230 8990 2150 8990
Connection ~ 2230 8890
Wire Wire Line
	2230 8890 2260 8890
Text Label 4720 5460 2    50   ~ 0
D-
Wire Wire Line
	1550 10790 1550 10820
Wire Wire Line
	1250 10790 1250 10820
Wire Wire Line
	1250 10820 1550 10820
Connection ~ 1550 10820
Wire Wire Line
	1550 10820 1550 10850
$Comp
L Connector:Conn_01x02_Female J2
U 1 1
P 3950 8600
F 0 "J2" H 3978 8576 50  0000 L CNN
F 1 "INTcn" H 3978 8485 50  0000 L CNN
F 2 "Connector_PinHeader_1.27mm:PinHeader_1x02_P1.27mm_Vertical" H 3950 8600 50  0001 C CNN
F 3 "~" H 3950 8600 50  0001 C CNN
	1    3950 8600
	1    0    0    -1  
$EndComp
$Comp
L Connector:Conn_01x02_Female J3
U 1 1
P 3950 8900
F 0 "J3" H 3978 8876 50  0000 L CNN
F 1 "I2Ccn" H 3978 8785 50  0000 L CNN
F 2 "Connector_PinHeader_1.27mm:PinHeader_1x02_P1.27mm_Vertical" H 3950 8900 50  0001 C CNN
F 3 "~" H 3950 8900 50  0001 C CNN
	1    3950 8900
	1    0    0    -1  
$EndComp
Text Label 3750 8600 2    50   ~ 0
INTB
Text Label 3750 8700 2    50   ~ 0
SDB
Text GLabel 3750 8900 0    60   Input ~ 0
SDA
Text GLabel 3650 9050 0    60   Input ~ 0
SCL
Wire Wire Line
	3650 9050 3750 9050
Wire Wire Line
	3750 9050 3750 9000
$Comp
L Connector:Conn_01x03_Female J1
U 1 1
P 3950 9350
F 0 "J1" H 3978 9376 50  0000 L CNN
F 1 "PwrCon" H 3978 9285 50  0000 L CNN
F 2 "Connector_PinSocket_1.27mm:PinSocket_1x03_P1.27mm_Vertical" H 3950 9350 50  0001 C CNN
F 3 "~" H 3950 9350 50  0001 C CNN
	1    3950 9350
	1    0    0    -1  
$EndComp
$Comp
L power:GND #PWR0101
U 1 1
P 3750 9250
F 0 "#PWR0101" H 3750 9000 50  0001 C CNN
F 1 "GND" H 3750 9100 50  0000 C CNN
F 2 "" H 3750 9250 50  0001 C CNN
F 3 "" H 3750 9250 50  0001 C CNN
	1    3750 9250
	0    1    1    0   
$EndComp
$Comp
L power:+BATT #PWR0102
U 1 1
P 3600 9350
F 0 "#PWR0102" H 3600 9200 50  0001 C CNN
F 1 "+BATT" V 3595 9565 50  0000 C CNN
F 2 "" H 3600 9350 50  0001 C CNN
F 3 "" H 3600 9350 50  0001 C CNN
	1    3600 9350
	0    -1   -1   0   
$EndComp
Wire Wire Line
	3600 9350 3750 9350
$Comp
L power:+3V3 #PWR0103
U 1 1
P 3750 9450
F 0 "#PWR0103" H 3750 9300 50  0001 C CNN
F 1 "+3V3" V 3750 9655 50  0000 C CNN
F 2 "" H 3750 9450 50  0001 C CNN
F 3 "" H 3750 9450 50  0001 C CNN
	1    3750 9450
	0    -1   -1   0   
$EndComp
$Comp
L Connector:USB_C_Receptacle J5
U 1 1
P 1550 9190
F 0 "J5" H 1657 10457 50  0000 C CNN
F 1 "USB_C_Receptacle" H 1657 10366 50  0000 C CNN
F 2 "27sharp:GT-USB-7010" H 1700 9190 50  0001 C CNN
F 3 "https://www.usb.org/sites/default/files/documents/usb_type-c.zip" H 1700 9190 50  0001 C CNN
	1    1550 9190
	1    0    0    -1  
$EndComp
$EndSCHEMATC
